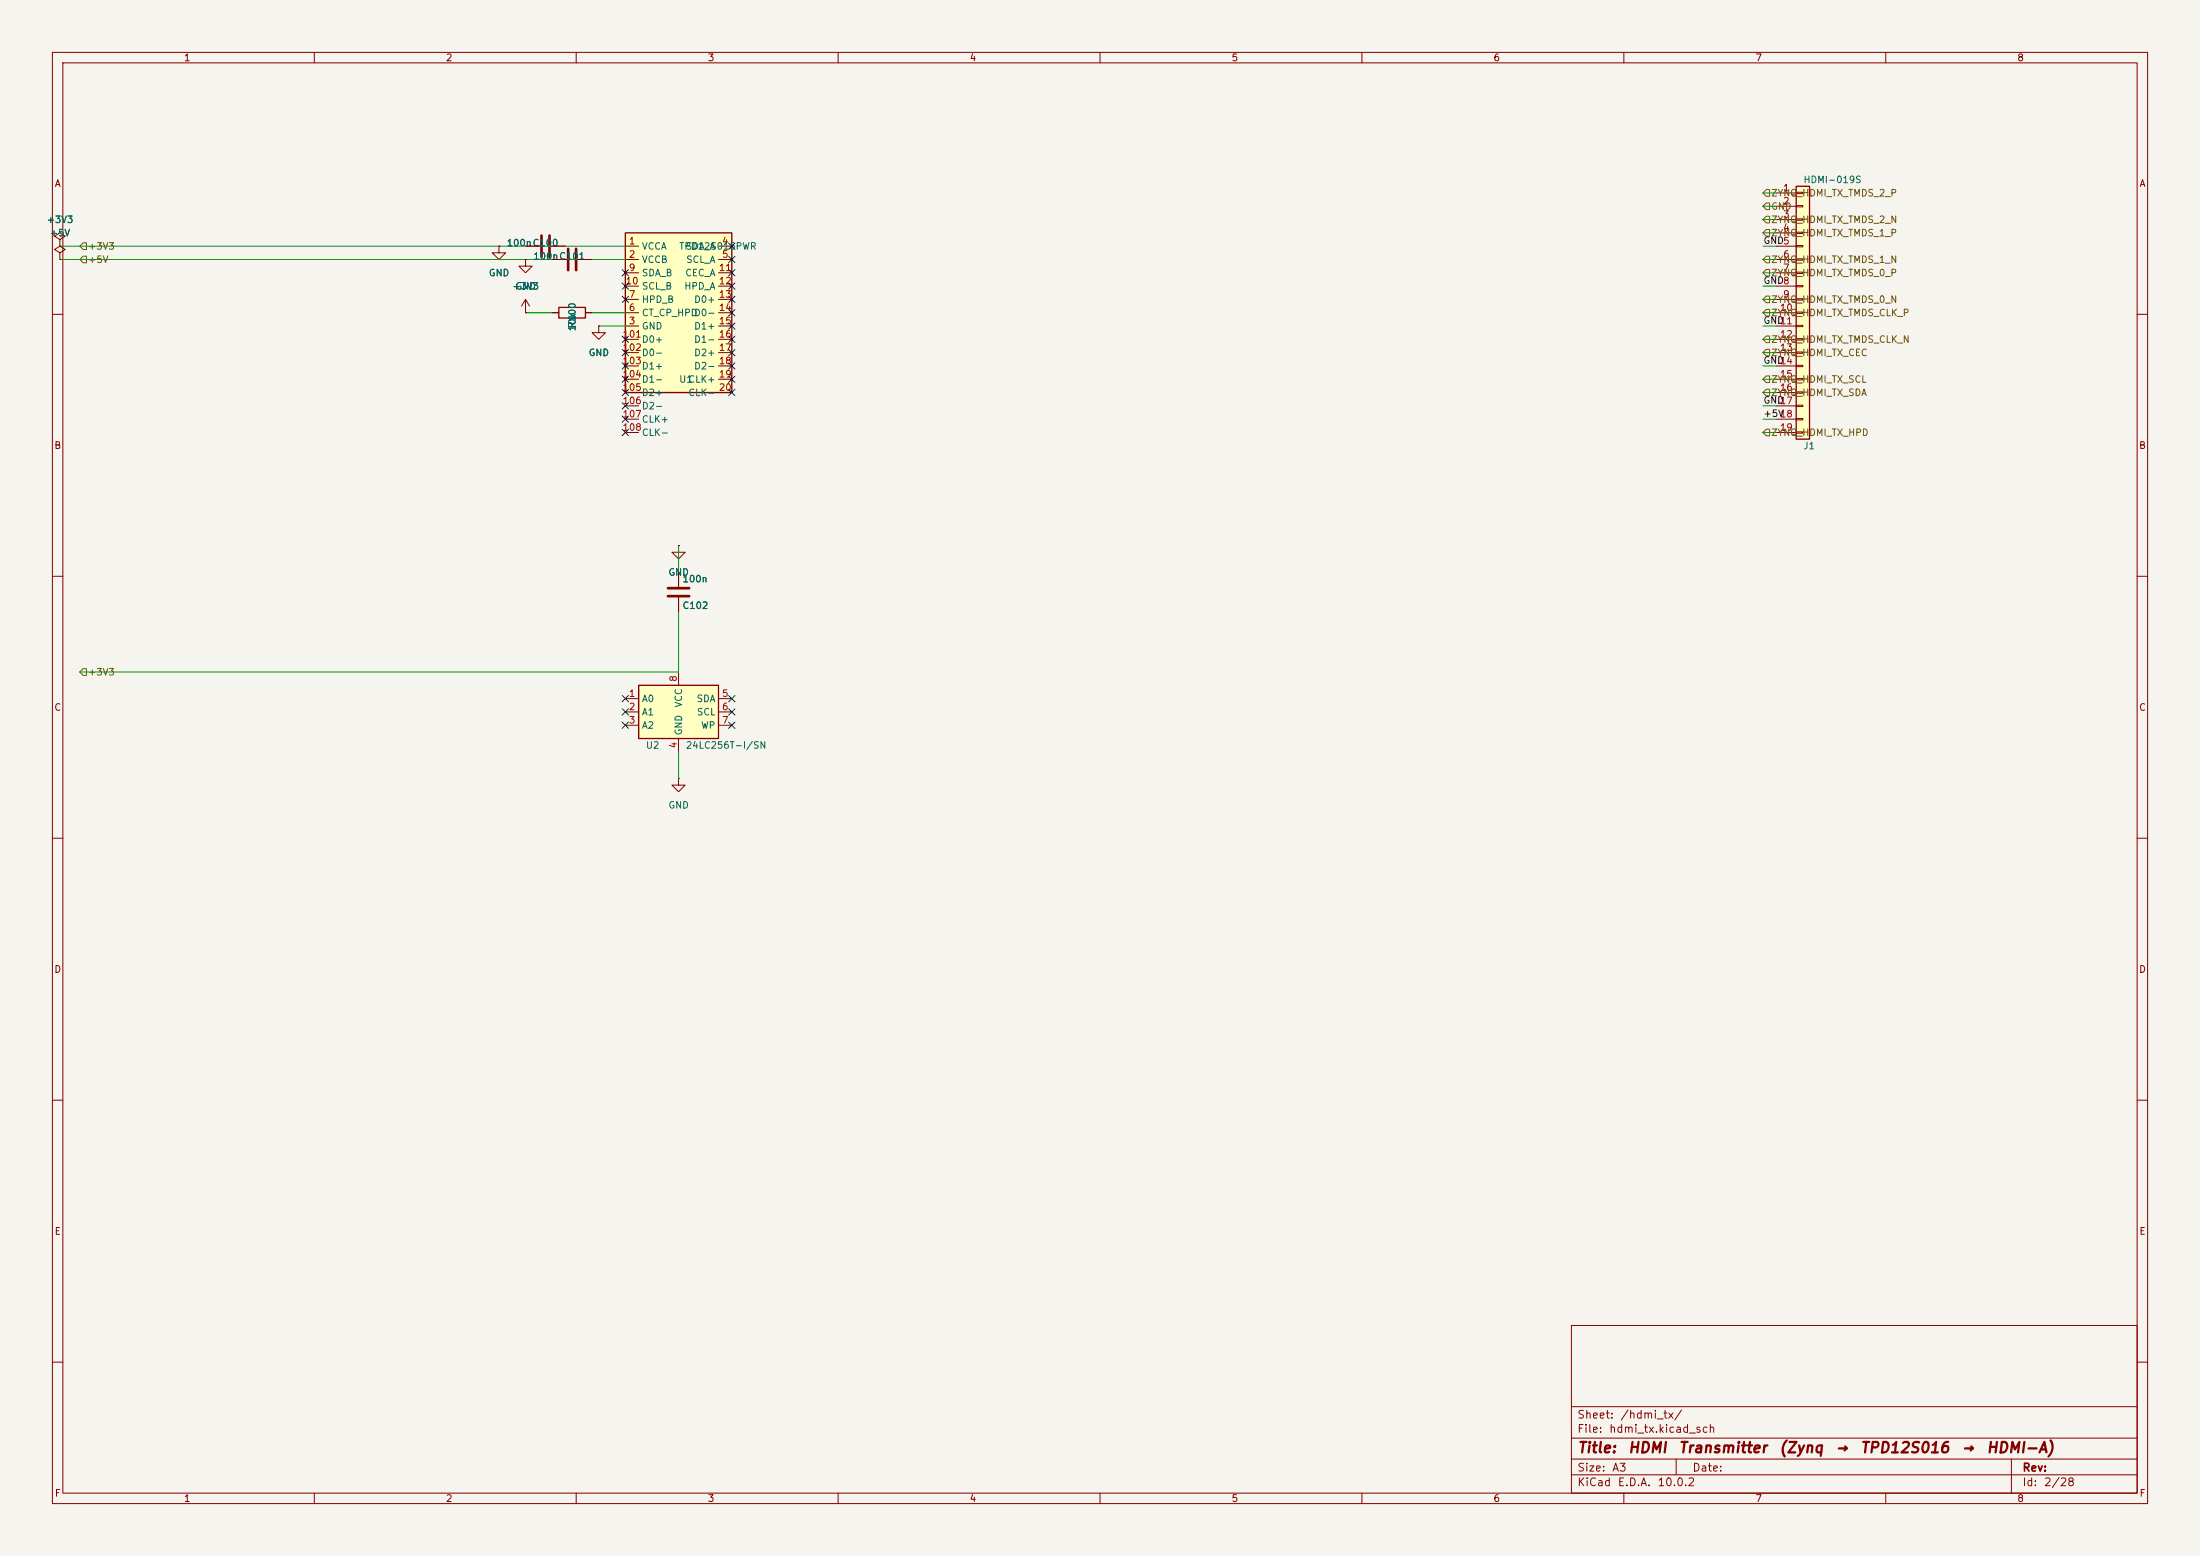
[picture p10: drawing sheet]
(kicad_sch
 (version 20250114)
 (generator "eeschema")
 (generator_version "9.0")
 (paper "A3")
 (title_block
  (title "HDMI Transmitter (Zynq → TPD12S016 → HDMI-A)"))
 (lib_symbols
  (symbol "zynq_eda:TPD12S016PWR" (exclude_from_sim no) (in_bom yes) (on_board yes)
   (property "Reference" "U" (at 0 12.7 0) (effects (font (size 1.27 1.27))))
   (property "Value" "TPD12S016PWR" (at 0 -12.7 0) (effects (font (size 1.27 1.27))))
   (property "Footprint" "" (at 0 0 0) (effects (font (size 1.27 1.27)) hide))
   (symbol "TPD12S016PWR_0_1"
    (rectangle (start -10.16 15.24) (end 10.16 -15.24) (stroke (width 0.254) (type default)) (fill (type background))))
   (symbol "TPD12S016PWR_1_1"
    (pin power_in line (at -10.16 12.7 0) (length 2.54) (name "VCCA" (effects (font (size 1.27 1.27)))) (number "1" (effects (font (size 1.27 1.27)))))
    (pin power_in line (at -10.16 10.16 0) (length 2.54) (name "VCCB" (effects (font (size 1.27 1.27)))) (number "2" (effects (font (size 1.27 1.27)))))
    (pin bidirectional line (at -10.16 7.62 0) (length 2.54) (name "SDA_B" (effects (font (size 1.27 1.27)))) (number "9" (effects (font (size 1.27 1.27)))))
    (pin bidirectional line (at -10.16 5.08 0) (length 2.54) (name "SCL_B" (effects (font (size 1.27 1.27)))) (number "10" (effects (font (size 1.27 1.27)))))
    (pin input line (at -10.16 2.54 0) (length 2.54) (name "HPD_B" (effects (font (size 1.27 1.27)))) (number "7" (effects (font (size 1.27 1.27)))))
    (pin input line (at -10.16 0 0) (length 2.54) (name "CT_CP_HPD" (effects (font (size 1.27 1.27)))) (number "6" (effects (font (size 1.27 1.27)))))
    (pin power_in line (at -10.16 -2.54 0) (length 2.54) (name "GND" (effects (font (size 1.27 1.27)))) (number "3" (effects (font (size 1.27 1.27)))))
    (pin passive line (at -10.16 -5.08 0) (length 2.54) (name "D0+" (effects (font (size 1.27 1.27)))) (number "101" (effects (font (size 1.27 1.27)))))
    (pin passive line (at -10.16 -7.62 0) (length 2.54) (name "D0-" (effects (font (size 1.27 1.27)))) (number "102" (effects (font (size 1.27 1.27)))))
    (pin passive line (at -10.16 -10.16 0) (length 2.54) (name "D1+" (effects (font (size 1.27 1.27)))) (number "103" (effects (font (size 1.27 1.27)))))
    (pin passive line (at -10.16 -12.7 0) (length 2.54) (name "D1-" (effects (font (size 1.27 1.27)))) (number "104" (effects (font (size 1.27 1.27)))))
    (pin passive line (at -10.16 -15.24 0) (length 2.54) (name "D2+" (effects (font (size 1.27 1.27)))) (number "105" (effects (font (size 1.27 1.27)))))
    (pin passive line (at -10.16 -17.78 0) (length 2.54) (name "D2-" (effects (font (size 1.27 1.27)))) (number "106" (effects (font (size 1.27 1.27)))))
    (pin passive line (at -10.16 -20.32 0) (length 2.54) (name "CLK+" (effects (font (size 1.27 1.27)))) (number "107" (effects (font (size 1.27 1.27)))))
    (pin passive line (at -10.16 -22.86 0) (length 2.54) (name "CLK-" (effects (font (size 1.27 1.27)))) (number "108" (effects (font (size 1.27 1.27)))))
    (pin bidirectional line (at 10.16 12.7 180) (length 2.54) (name "SDA_A" (effects (font (size 1.27 1.27)))) (number "4" (effects (font (size 1.27 1.27)))))
    (pin bidirectional line (at 10.16 10.16 180) (length 2.54) (name "SCL_A" (effects (font (size 1.27 1.27)))) (number "5" (effects (font (size 1.27 1.27)))))
    (pin bidirectional line (at 10.16 7.62 180) (length 2.54) (name "CEC_A" (effects (font (size 1.27 1.27)))) (number "11" (effects (font (size 1.27 1.27)))))
    (pin passive line (at 10.16 5.08 180) (length 2.54) (name "HPD_A" (effects (font (size 1.27 1.27)))) (number "12" (effects (font (size 1.27 1.27)))))
    (pin passive line (at 10.16 2.54 180) (length 2.54) (name "D0+" (effects (font (size 1.27 1.27)))) (number "13" (effects (font (size 1.27 1.27)))))
    (pin passive line (at 10.16 0 180) (length 2.54) (name "D0-" (effects (font (size 1.27 1.27)))) (number "14" (effects (font (size 1.27 1.27)))))
    (pin passive line (at 10.16 -2.54 180) (length 2.54) (name "D1+" (effects (font (size 1.27 1.27)))) (number "15" (effects (font (size 1.27 1.27)))))
    (pin passive line (at 10.16 -5.08 180) (length 2.54) (name "D1-" (effects (font (size 1.27 1.27)))) (number "16" (effects (font (size 1.27 1.27)))))
    (pin passive line (at 10.16 -7.62 180) (length 2.54) (name "D2+" (effects (font (size 1.27 1.27)))) (number "17" (effects (font (size 1.27 1.27)))))
    (pin passive line (at 10.16 -10.16 180) (length 2.54) (name "D2-" (effects (font (size 1.27 1.27)))) (number "18" (effects (font (size 1.27 1.27)))))
    (pin passive line (at 10.16 -12.7 180) (length 2.54) (name "CLK+" (effects (font (size 1.27 1.27)))) (number "19" (effects (font (size 1.27 1.27)))))
    (pin passive line (at 10.16 -15.24 180) (length 2.54) (name "CLK-" (effects (font (size 1.27 1.27)))) (number "20" (effects (font (size 1.27 1.27))))))
   (embedded_fonts no))
  (symbol "Device:C"
   (pin_numbers (hide yes))
   (pin_names
    (offset 0.254)) (exclude_from_sim no) (in_bom yes) (on_board yes)
   (in_pos_files yes)
   (duplicate_pin_numbers_are_jumpers no)
   (property "Reference" "C" (at 0.635 2.54 0) (show_name no) (do_not_autoplace no) (effects (font (size 1.27 1.27)) (justify left)))
   (property "Value" "C" (at 0.635 -2.54 0) (show_name no) (do_not_autoplace no) (effects (font (size 1.27 1.27)) (justify left)))
   (property "Footprint" "" (at 0.9652 -3.81 0) (show_name no) (do_not_autoplace no) (hide yes) (effects (font (size 1.27 1.27))))
   (property "Datasheet" "" (at 0 0 0) (show_name no) (do_not_autoplace no) (hide yes) (effects (hide yes) (font (size 1.27 1.27))))
   (property "Description" "Unpolarized capacitor" (at 0 0 0) (show_name no) (do_not_autoplace no) (hide yes) (effects (font (size 1.27 1.27))))
   (symbol "C_0_1"
    (polyline (pts (xy -2.032 0.762) (xy 2.032 0.762)) (stroke (width 0.508) (type default)) (fill (type none)))
    (polyline (pts (xy -2.032 -0.762) (xy 2.032 -0.762)) (stroke (width 0.508) (type default)) (fill (type none))))
   (symbol "C_1_1"
    (pin passive line (at 0 3.81 270) (length 2.794) (name "" (effects (font (size 1.27 1.27)))) (number "1" (effects (font (size 1.27 1.27)))))
    (pin passive line (at 0 -3.81 90) (length 2.794) (name "" (effects (font (size 1.27 1.27)))) (number "2" (effects (font (size 1.27 1.27))))))
   (embedded_fonts no))
  (symbol "power:GND"
   (power global)
   (pin_numbers (hide yes))
   (pin_names
    (offset 0) (hide yes)) (exclude_from_sim no) (in_bom yes) (on_board yes)
   (in_pos_files yes)
   (duplicate_pin_numbers_are_jumpers no)
   (property "Reference" "#PWR" (at 0 -6.35 0) (show_name no) (do_not_autoplace no) (hide yes) (effects (font (size 1.27 1.27))))
   (property "Value" "GND" (at 0 -3.81 0) (show_name no) (do_not_autoplace no) (effects (font (size 1.27 1.27))))
   (property "Footprint" "" (at 0 0 0) (show_name no) (do_not_autoplace no) (hide yes) (effects (font (size 1.27 1.27))))
   (property "Datasheet" "" (at 0 0 0) (show_name no) (do_not_autoplace no) (hide yes) (effects (hide yes) (font (size 1.27 1.27))))
   (property "Description" "Power symbol creates a global label with name \"GND\" , ground" (at 0 0 0) (show_name no) (do_not_autoplace no) (hide yes) (effects (font (size 1.27 1.27))))
   (symbol "GND_0_1"
    (polyline (pts (xy 0 0) (xy 0 -1.27) (xy 1.27 -1.27) (xy 0 -2.54) (xy -1.27 -1.27) (xy 0 -1.27)) (stroke (width 0) (type default)) (fill (type none))))
   (symbol "GND_1_1"
    (pin power_in line (at 0 0 270) (length 0) (name "" (effects (font (size 1.27 1.27)))) (number "1" (effects (font (size 1.27 1.27))))))
   (embedded_fonts no))
  (symbol "Device:R"
   (pin_numbers (hide yes))
   (pin_names
    (offset 0)) (exclude_from_sim no) (in_bom yes) (on_board yes)
   (in_pos_files yes)
   (duplicate_pin_numbers_are_jumpers no)
   (property "Reference" "R" (at 2.032 0 90) (show_name no) (do_not_autoplace no) (effects (font (size 1.27 1.27))))
   (property "Value" "R" (at 0 0 90) (show_name no) (do_not_autoplace no) (effects (font (size 1.27 1.27))))
   (property "Footprint" "" (at -1.778 0 90) (show_name no) (do_not_autoplace no) (hide yes) (effects (font (size 1.27 1.27))))
   (property "Datasheet" "" (at 0 0 0) (show_name no) (do_not_autoplace no) (hide yes) (effects (hide yes) (font (size 1.27 1.27))))
   (property "Description" "Resistor" (at 0 0 0) (show_name no) (do_not_autoplace no) (hide yes) (effects (font (size 1.27 1.27))))
   (symbol "R_0_1"
    (rectangle (start -1.016 -2.54) (end 1.016 2.54) (stroke (width 0.254) (type default)) (fill (type none))))
   (symbol "R_1_1"
    (pin passive line (at 0 3.81 270) (length 1.27) (name "" (effects (font (size 1.27 1.27)))) (number "1" (effects (font (size 1.27 1.27)))))
    (pin passive line (at 0 -3.81 90) (length 1.27) (name "" (effects (font (size 1.27 1.27)))) (number "2" (effects (font (size 1.27 1.27))))))
   (embedded_fonts no))
  (symbol "power:+3V3"
   (power global)
   (pin_numbers (hide yes))
   (pin_names
    (offset 0) (hide yes)) (exclude_from_sim no) (in_bom yes) (on_board yes)
   (in_pos_files yes)
   (duplicate_pin_numbers_are_jumpers no)
   (property "Reference" "#PWR" (at 0 -3.81 0) (show_name no) (do_not_autoplace no) (hide yes) (effects (font (size 1.27 1.27))))
   (property "Value" "+3V3" (at 0 3.556 0) (show_name no) (do_not_autoplace no) (effects (font (size 1.27 1.27))))
   (property "Footprint" "" (at 0 0 0) (show_name no) (do_not_autoplace no) (hide yes) (effects (font (size 1.27 1.27))))
   (property "Datasheet" "" (at 0 0 0) (show_name no) (do_not_autoplace no) (hide yes) (effects (hide yes) (font (size 1.27 1.27))))
   (property "Description" "Power symbol creates a global label with name \"+3V3\"" (at 0 0 0) (show_name no) (do_not_autoplace no) (hide yes) (effects (font (size 1.27 1.27))))
   (symbol "+3V3_0_1"
    (polyline (pts (xy -0.762 1.27) (xy 0 2.54)) (stroke (width 0) (type default)) (fill (type none)))
    (polyline (pts (xy 0 2.54) (xy 0.762 1.27)) (stroke (width 0) (type default)) (fill (type none)))
    (polyline (pts (xy 0 0) (xy 0 2.54)) (stroke (width 0) (type default)) (fill (type none))))
   (symbol "+3V3_1_1"
    (pin power_in line (at 0 0 90) (length 0) (name "" (effects (font (size 1.27 1.27)))) (number "1" (effects (font (size 1.27 1.27))))))
   (embedded_fonts no))
  (symbol "Memory_EEPROM:24LC256"
   (property "Reference" "U" (at -6.35 6.35 0) (show_name no) (do_not_autoplace no) (effects (font (size 1.27 1.27))))
   (property "Value" "24LC256" (at 1.27 6.35 0) (show_name no) (do_not_autoplace no) (effects (font (size 1.27 1.27)) (justify left)))
   (property "Footprint" "" (at 0 0 0) (show_name no) (do_not_autoplace no) (hide yes) (effects (font (size 1.27 1.27))))
   (property "Datasheet" "http://ww1.microchip.com/downloads/en/devicedoc/21203m.pdf" (at 0 0 0) (show_name no) (do_not_autoplace no) (hide yes) (effects (hide yes) (font (size 1.27 1.27))))
   (property "Description" "I2C Serial EEPROM, 256Kb, DIP-8/SOIC-8/TSSOP-8/DFN-8" (at 0 0 0) (show_name no) (do_not_autoplace no) (hide yes) (effects (font (size 1.27 1.27))))
   (embedded_fonts no) (exclude_from_sim no) (in_bom yes) (on_board yes)
   (in_pos_files yes)
   (duplicate_pin_numbers_are_jumpers no)
   (symbol "24LC256_1_1"
    (rectangle (start -7.62 5.08) (end 7.62 -5.08) (stroke (width 0.254) (type default)) (fill (type background)))
    (pin input line (at -10.16 2.54 0) (length 2.54) (name "A0" (effects (font (size 1.27 1.27)))) (number "1" (effects (font (size 1.27 1.27)))))
    (pin input line (at -10.16 0 0) (length 2.54) (name "A1" (effects (font (size 1.27 1.27)))) (number "2" (effects (font (size 1.27 1.27)))))
    (pin input line (at -10.16 -2.54 0) (length 2.54) (name "A2" (effects (font (size 1.27 1.27)))) (number "3" (effects (font (size 1.27 1.27)))))
    (pin power_in line (at 0 -7.62 90) (length 2.54) (name "GND" (effects (font (size 1.27 1.27)))) (number "4" (effects (font (size 1.27 1.27)))))
    (pin bidirectional line (at 10.16 2.54 180) (length 2.54) (name "SDA" (effects (font (size 1.27 1.27)))) (number "5" (effects (font (size 1.27 1.27)))))
    (pin input line (at 10.16 0 180) (length 2.54) (name "SCL" (effects (font (size 1.27 1.27)))) (number "6" (effects (font (size 1.27 1.27)))))
    (pin input line (at 10.16 -2.54 180) (length 2.54) (name "WP" (effects (font (size 1.27 1.27)))) (number "7" (effects (font (size 1.27 1.27)))))
    (pin power_in line (at 0 7.62 270) (length 2.54) (name "VCC" (effects (font (size 1.27 1.27)))) (number "8" (effects (font (size 1.27 1.27))))))
   (embedded_fonts no))
  (symbol "Connector_Generic:Conn_01x19"
   (pin_names
    (offset 1.016) (hide yes)) (exclude_from_sim no) (in_bom yes) (on_board yes)
   (in_pos_files yes)
   (duplicate_pin_numbers_are_jumpers no)
   (property "Reference" "J" (at 0 25.4 0) (show_name no) (do_not_autoplace no) (effects (font (size 1.27 1.27))))
   (property "Value" "Conn_01x19" (at 0 -25.4 0) (show_name no) (do_not_autoplace no) (effects (font (size 1.27 1.27))))
   (property "Footprint" "" (at 0 0 0) (show_name no) (do_not_autoplace no) (hide yes) (effects (font (size 1.27 1.27))))
   (property "Datasheet" "" (at 0 0 0) (show_name no) (do_not_autoplace no) (hide yes) (effects (hide yes) (font (size 1.27 1.27))))
   (property "Description" "Generic connector, single row, 01x19, script generated (kicad-library-utils/schlib/autogen/connector/)" (at 0 0 0) (show_name no) (do_not_autoplace no) (hide yes) (effects (font (size 1.27 1.27))))
   (symbol "Conn_01x19_1_1"
    (rectangle (start -1.27 24.13) (end 1.27 -24.13) (stroke (width 0.254) (type default)) (fill (type background)))
    (rectangle (start -1.27 22.987) (end 0 22.733) (stroke (width 0.1524) (type default)) (fill (type none)))
    (rectangle (start -1.27 20.447) (end 0 20.193) (stroke (width 0.1524) (type default)) (fill (type none)))
    (rectangle (start -1.27 17.907) (end 0 17.653) (stroke (width 0.1524) (type default)) (fill (type none)))
    (rectangle (start -1.27 15.367) (end 0 15.113) (stroke (width 0.1524) (type default)) (fill (type none)))
    (rectangle (start -1.27 12.827) (end 0 12.573) (stroke (width 0.1524) (type default)) (fill (type none)))
    (rectangle (start -1.27 10.287) (end 0 10.033) (stroke (width 0.1524) (type default)) (fill (type none)))
    (rectangle (start -1.27 7.747) (end 0 7.493) (stroke (width 0.1524) (type default)) (fill (type none)))
    (rectangle (start -1.27 5.207) (end 0 4.953) (stroke (width 0.1524) (type default)) (fill (type none)))
    (rectangle (start -1.27 2.667) (end 0 2.413) (stroke (width 0.1524) (type default)) (fill (type none)))
    (rectangle (start -1.27 0.127) (end 0 -0.127) (stroke (width 0.1524) (type default)) (fill (type none)))
    (rectangle (start -1.27 -2.413) (end 0 -2.667) (stroke (width 0.1524) (type default)) (fill (type none)))
    (rectangle (start -1.27 -4.953) (end 0 -5.207) (stroke (width 0.1524) (type default)) (fill (type none)))
    (rectangle (start -1.27 -7.493) (end 0 -7.747) (stroke (width 0.1524) (type default)) (fill (type none)))
    (rectangle (start -1.27 -10.033) (end 0 -10.287) (stroke (width 0.1524) (type default)) (fill (type none)))
    (rectangle (start -1.27 -12.573) (end 0 -12.827) (stroke (width 0.1524) (type default)) (fill (type none)))
    (rectangle (start -1.27 -15.113) (end 0 -15.367) (stroke (width 0.1524) (type default)) (fill (type none)))
    (rectangle (start -1.27 -17.653) (end 0 -17.907) (stroke (width 0.1524) (type default)) (fill (type none)))
    (rectangle (start -1.27 -20.193) (end 0 -20.447) (stroke (width 0.1524) (type default)) (fill (type none)))
    (rectangle (start -1.27 -22.733) (end 0 -22.987) (stroke (width 0.1524) (type default)) (fill (type none)))
    (pin passive line (at -5.08 22.86 0) (length 3.81) (name "Pin_1" (effects (font (size 1.27 1.27)))) (number "1" (effects (font (size 1.27 1.27)))))
    (pin passive line (at -5.08 20.32 0) (length 3.81) (name "Pin_2" (effects (font (size 1.27 1.27)))) (number "2" (effects (font (size 1.27 1.27)))))
    (pin passive line (at -5.08 17.78 0) (length 3.81) (name "Pin_3" (effects (font (size 1.27 1.27)))) (number "3" (effects (font (size 1.27 1.27)))))
    (pin passive line (at -5.08 15.24 0) (length 3.81) (name "Pin_4" (effects (font (size 1.27 1.27)))) (number "4" (effects (font (size 1.27 1.27)))))
    (pin passive line (at -5.08 12.7 0) (length 3.81) (name "Pin_5" (effects (font (size 1.27 1.27)))) (number "5" (effects (font (size 1.27 1.27)))))
    (pin passive line (at -5.08 10.16 0) (length 3.81) (name "Pin_6" (effects (font (size 1.27 1.27)))) (number "6" (effects (font (size 1.27 1.27)))))
    (pin passive line (at -5.08 7.62 0) (length 3.81) (name "Pin_7" (effects (font (size 1.27 1.27)))) (number "7" (effects (font (size 1.27 1.27)))))
    (pin passive line (at -5.08 5.08 0) (length 3.81) (name "Pin_8" (effects (font (size 1.27 1.27)))) (number "8" (effects (font (size 1.27 1.27)))))
    (pin passive line (at -5.08 2.54 0) (length 3.81) (name "Pin_9" (effects (font (size 1.27 1.27)))) (number "9" (effects (font (size 1.27 1.27)))))
    (pin passive line (at -5.08 0 0) (length 3.81) (name "Pin_10" (effects (font (size 1.27 1.27)))) (number "10" (effects (font (size 1.27 1.27)))))
    (pin passive line (at -5.08 -2.54 0) (length 3.81) (name "Pin_11" (effects (font (size 1.27 1.27)))) (number "11" (effects (font (size 1.27 1.27)))))
    (pin passive line (at -5.08 -5.08 0) (length 3.81) (name "Pin_12" (effects (font (size 1.27 1.27)))) (number "12" (effects (font (size 1.27 1.27)))))
    (pin passive line (at -5.08 -7.62 0) (length 3.81) (name "Pin_13" (effects (font (size 1.27 1.27)))) (number "13" (effects (font (size 1.27 1.27)))))
    (pin passive line (at -5.08 -10.16 0) (length 3.81) (name "Pin_14" (effects (font (size 1.27 1.27)))) (number "14" (effects (font (size 1.27 1.27)))))
    (pin passive line (at -5.08 -12.7 0) (length 3.81) (name "Pin_15" (effects (font (size 1.27 1.27)))) (number "15" (effects (font (size 1.27 1.27)))))
    (pin passive line (at -5.08 -15.24 0) (length 3.81) (name "Pin_16" (effects (font (size 1.27 1.27)))) (number "16" (effects (font (size 1.27 1.27)))))
    (pin passive line (at -5.08 -17.78 0) (length 3.81) (name "Pin_17" (effects (font (size 1.27 1.27)))) (number "17" (effects (font (size 1.27 1.27)))))
    (pin passive line (at -5.08 -20.32 0) (length 3.81) (name "Pin_18" (effects (font (size 1.27 1.27)))) (number "18" (effects (font (size 1.27 1.27)))))
    (pin passive line (at -5.08 -22.86 0) (length 3.81) (name "Pin_19" (effects (font (size 1.27 1.27)))) (number "19" (effects (font (size 1.27 1.27))))))
   (embedded_fonts no))
  (symbol "power:PWR_FLAG"
   (power global)
   (pin_numbers (hide yes))
   (pin_names
    (offset 0) (hide yes)) (exclude_from_sim no) (in_bom yes) (on_board yes)
   (in_pos_files yes)
   (duplicate_pin_numbers_are_jumpers no)
   (property "Reference" "#FLG" (at 0 1.905 0) (show_name no) (do_not_autoplace no) (hide yes) (effects (font (size 1.27 1.27))))
   (property "Value" "PWR_FLAG" (at 0 3.81 0) (show_name no) (do_not_autoplace no) (effects (font (size 1.27 1.27))))
   (property "Footprint" "" (at 0 0 0) (show_name no) (do_not_autoplace no) (hide yes) (effects (font (size 1.27 1.27))))
   (property "Datasheet" "" (at 0 0 0) (show_name no) (do_not_autoplace no) (hide yes) (effects (hide yes) (font (size 1.27 1.27))))
   (property "Description" "Special symbol for telling ERC where power comes from" (at 0 0 0) (show_name no) (do_not_autoplace no) (hide yes) (effects (font (size 1.27 1.27))))
   (symbol "PWR_FLAG_0_0"
    (pin power_out line (at 0 0 90) (length 0) (name "" (effects (font (size 1.27 1.27)))) (number "1" (effects (font (size 1.27 1.27))))))
   (symbol "PWR_FLAG_0_1"
    (polyline (pts (xy 0 0) (xy 0 1.27) (xy -1.016 1.905) (xy 0 2.54) (xy 1.016 1.905) (xy 0 1.27)) (stroke (width 0) (type default)) (fill (type none))))
   (embedded_fonts no)))
 (symbol
  (lib_id "zynq_eda:TPD12S016PWR")
  (at 129.54 59.69 0)
  (unit 1)
  (exclude_from_sim no)
  (in_bom yes)
  (on_board yes)
  (dnp no)
  (fields_autoplaced no)
  (property "Reference" "U1" (at 129.54 72.39 0.0000) (effects (font (size 1.27 1.27)) (justify left)))
  (property "Value" "TPD12S016PWR" (at 129.54 46.99 0.0000) (effects (font (size 1.27 1.27)) (justify left)))
  (property "Footprint" "Package_SO:TSSOP-24_4.4x7.8mm_P0.65mm" (at 129.54 59.69 0.0000) (effects (font (size 1.27 1.27)) (hide yes)))
  (property "LCSC" "C201665" (at 132.08 64.7699 0) (effects (hide yes) (font (size 1.27 1.27)) (justify left)))
  (property "Datasheet" "https://www.ti.com/lit/ds/symlink/tpd12s016.pdf" (at 129.54 59.69 0) (effects (hide yes) (font (size 1.27 1.27)) (hide yes)))
  (pin "1")
  (pin "2")
  (pin "9")
  (pin "10")
  (pin "7")
  (pin "6")
  (pin "3")
  (pin "101")
  (pin "102")
  (pin "103")
  (pin "104")
  (pin "105")
  (pin "106")
  (pin "107")
  (pin "108")
  (pin "4")
  (pin "5")
  (pin "11")
  (pin "12")
  (pin "13")
  (pin "14")
  (pin "15")
  (pin "16")
  (pin "17")
  (pin "18")
  (pin "19")
  (pin "20"))
 (symbol
  (lib_id "Device:C")
  (at 104.14 46.99 270)
  (unit 1)
  (exclude_from_sim no)
  (in_bom yes)
  (on_board yes)
  (dnp no)
  (fields_autoplaced no)
  (property "Reference" "C100" (at 106.68 46.355 270) (effects (font (size 1.27 1.27)) (justify left)))
  (property "Value" "100n" (at 101.6 46.355 270) (effects (font (size 1.27 1.27)) (justify left)))
  (property "Footprint" "Capacitor_SMD:C_0402_1005Metric" (at 105.1052 43.18 0.0000) (effects (font (size 1.27 1.27)) (hide yes)))
  (pin "1")
  (pin "2"))
 (symbol
  (lib_id "power:GND")
  (at 95.25 46.99 0)
  (unit 1)
  (exclude_from_sim no)
  (in_bom yes)
  (on_board yes)
  (dnp no)
  (fields_autoplaced no)
  (property "Reference" "#PWR100" (at 95.25 40.64 0.0000) (effects (font (size 1.27 1.27)) (justify left) (hide yes)))
  (property "Value" "GND" (at 95.25 52.07 0) (effects (font (size 1.27 1.27))))
  (property "Footprint" "" (at 95.25 46.99 0.0000) (effects (font (size 1.27 1.27)) (hide yes)))
  (pin "1"))
 (symbol
  (lib_id "Device:C")
  (at 109.22 49.53 270)
  (unit 1)
  (exclude_from_sim no)
  (in_bom yes)
  (on_board yes)
  (dnp no)
  (fields_autoplaced no)
  (property "Reference" "C101" (at 111.76 48.895 270) (effects (font (size 1.27 1.27)) (justify left)))
  (property "Value" "100n" (at 106.68 48.895 270) (effects (font (size 1.27 1.27)) (justify left)))
  (property "Footprint" "Capacitor_SMD:C_0402_1005Metric" (at 110.1852 45.72 0.0000) (effects (font (size 1.27 1.27)) (hide yes)))
  (pin "1")
  (pin "2"))
 (symbol
  (lib_id "power:GND")
  (at 100.33 49.53 0)
  (unit 1)
  (exclude_from_sim no)
  (in_bom yes)
  (on_board yes)
  (dnp no)
  (fields_autoplaced no)
  (property "Reference" "#PWR101" (at 100.33 43.18 0.0000) (effects (font (size 1.27 1.27)) (justify left) (hide yes)))
  (property "Value" "GND" (at 100.33 54.61 0) (effects (font (size 1.27 1.27))))
  (property "Footprint" "" (at 100.33 49.53 0.0000) (effects (font (size 1.27 1.27)) (hide yes)))
  (pin "1"))
 (symbol
  (lib_id "Device:R")
  (at 109.22 59.69 270)
  (unit 1)
  (exclude_from_sim no)
  (in_bom yes)
  (on_board yes)
  (dnp no)
  (fields_autoplaced no)
  (property "Reference" "R100" (at 109.22 57.658 0.0000) (effects (font (size 1.27 1.27)) (justify left)))
  (property "Value" "10k" (at 109.22 59.69 0.0000) (effects (font (size 1.27 1.27)) (justify left)))
  (property "Footprint" "Resistor_SMD:R_0402_1005Metric" (at 107.442 59.69 90) (effects (font (size 1.27 1.27)) (hide yes)))
  (pin "1")
  (pin "2"))
 (symbol
  (lib_id "power:+3V3")
  (at 100.33 59.69 0)
  (unit 1)
  (exclude_from_sim no)
  (in_bom yes)
  (on_board yes)
  (dnp no)
  (fields_autoplaced no)
  (property "Reference" "#PWR102" (at 100.33 55.88 0.0000) (effects (font (size 1.27 1.27)) (justify left) (hide yes)))
  (property "Value" "+3V3" (at 100.33 54.61 0) (effects (font (size 1.27 1.27))))
  (property "Footprint" "" (at 100.33 59.69 0.0000) (effects (font (size 1.27 1.27)) (hide yes)))
  (pin "1"))
 (symbol
  (lib_id "power:GND")
  (at 114.3 62.23 0)
  (unit 1)
  (exclude_from_sim no)
  (in_bom yes)
  (on_board yes)
  (dnp no)
  (fields_autoplaced no)
  (property "Reference" "#PWR103" (at 114.3 55.88 0.0000) (effects (font (size 1.27 1.27)) (justify left) (hide yes)))
  (property "Value" "GND" (at 114.3 67.31 0) (effects (font (size 1.27 1.27))))
  (property "Footprint" "" (at 114.3 62.23 0.0000) (effects (font (size 1.27 1.27)) (hide yes)))
  (pin "1"))
 (symbol
  (lib_id "Memory_EEPROM:24LC256")
  (at 129.54 135.89 0)
  (unit 1)
  (exclude_from_sim no)
  (in_bom yes)
  (on_board yes)
  (dnp no)
  (fields_autoplaced no)
  (property "Reference" "U2" (at 123.19 142.24 0.0000) (effects (font (size 1.27 1.27)) (justify left)))
  (property "Value" "24LC256T-I/SN" (at 130.81 142.24 0.0000) (effects (font (size 1.27 1.27)) (justify left)))
  (property "Footprint" "Package_SO:SOIC-8_3.9x4.9mm_P1.27mm" (at 129.54 135.89 0.0000) (effects (font (size 1.27 1.27)) (hide yes)))
  (property "LCSC" "C5458" (at 132.08 140.9699 0) (effects (hide yes) (font (size 1.27 1.27)) (justify left)))
  (property "Datasheet" "https://ww1.microchip.com/downloads/aemDocuments/documents/MPD/ProductDocuments/DataSheets/21203P.pdf" (at 129.54 135.89 0) (effects (hide yes) (font (size 1.27 1.27)) (hide yes)))
  (pin "1")
  (pin "2")
  (pin "3")
  (pin "4")
  (pin "5")
  (pin "6")
  (pin "7")
  (pin "8"))
 (symbol
  (lib_id "Device:C")
  (at 129.54 113.03 0)
  (unit 1)
  (exclude_from_sim no)
  (in_bom yes)
  (on_board yes)
  (dnp no)
  (fields_autoplaced no)
  (property "Reference" "C102" (at 130.175 115.57 0.0000) (effects (font (size 1.27 1.27)) (justify left)))
  (property "Value" "100n" (at 130.175 110.49 0.0000) (effects (font (size 1.27 1.27)) (justify left)))
  (property "Footprint" "Capacitor_SMD:C_0402_1005Metric" (at 130.5052 109.22 0.0000) (effects (font (size 1.27 1.27)) (hide yes)))
  (pin "1")
  (pin "2"))
 (symbol
  (lib_id "power:GND")
  (at 129.54 104.14 0)
  (unit 1)
  (exclude_from_sim no)
  (in_bom yes)
  (on_board yes)
  (dnp no)
  (fields_autoplaced no)
  (property "Reference" "#PWR104" (at 129.54 97.79 0.0000) (effects (font (size 1.27 1.27)) (justify left) (hide yes)))
  (property "Value" "GND" (at 129.54 109.22 0) (effects (font (size 1.27 1.27))))
  (property "Footprint" "" (at 129.54 104.14 0.0000) (effects (font (size 1.27 1.27)) (hide yes)))
  (pin "1"))
 (symbol
  (lib_id "power:GND")
  (at 129.54 148.59 0)
  (unit 1)
  (exclude_from_sim no)
  (in_bom yes)
  (on_board yes)
  (dnp no)
  (fields_autoplaced no)
  (property "Reference" "#PWR105" (at 129.54 142.24 0.0000) (effects (font (size 1.27 1.27)) (justify left) (hide yes)))
  (property "Value" "GND" (at 129.54 153.67 0) (effects (font (size 1.27 1.27))))
  (property "Footprint" "" (at 129.54 148.59 0.0000) (effects (font (size 1.27 1.27)) (hide yes)))
  (pin "1"))
 (symbol
  (lib_id "Connector_Generic:Conn_01x19")
  (at 344.17 59.69 0)
  (unit 1)
  (exclude_from_sim no)
  (in_bom yes)
  (on_board yes)
  (dnp no)
  (fields_autoplaced no)
  (property "Reference" "J1" (at 344.17 85.09 0.0000) (effects (font (size 1.27 1.27)) (justify left)))
  (property "Value" "HDMI-019S" (at 344.17 34.29 0.0000) (effects (font (size 1.27 1.27)) (justify left)))
  (property "Footprint" "Connector_HDMI:HDMI_A_SOFNG_HDMI-019S" (at 344.17 59.69 0.0000) (effects (font (size 1.27 1.27)) (hide yes)))
  (property "LCSC" "C111617" (at 346.71 64.7699 0) (effects (hide yes) (font (size 1.27 1.27)) (justify left)))
  (property "Datasheet" "https://datasheet.lcsc.com/lcsc/SOFNG-HDMI-019S_C111617.pdf" (at 344.17 59.69 0) (effects (hide yes) (font (size 1.27 1.27)) (hide yes)))
  (pin "1")
  (pin "2")
  (pin "3")
  (pin "4")
  (pin "5")
  (pin "6")
  (pin "7")
  (pin "8")
  (pin "9")
  (pin "10")
  (pin "11")
  (pin "12")
  (pin "13")
  (pin "14")
  (pin "15")
  (pin "16")
  (pin "17")
  (pin "18")
  (pin "19"))
 (symbol
  (lib_id "power:PWR_FLAG")
  (at 11.43 46.99 0)
  (unit 1)
  (exclude_from_sim no)
  (in_bom yes)
  (on_board yes)
  (dnp no)
  (fields_autoplaced no)
  (property "Reference" "#FLG100" (at 11.43 48.895 0.0000) (effects (font (size 1.27 1.27)) (justify left) (hide yes)))
  (property "Value" "+3V3" (at 11.43 41.91 0) (effects (font (size 1.27 1.27))))
  (property "Footprint" "" (at 11.43 46.99 0.0000) (effects (font (size 1.27 1.27)) (hide yes)))
  (pin "1"))
 (symbol
  (lib_id "power:PWR_FLAG")
  (at 11.43 49.53 0)
  (unit 1)
  (exclude_from_sim no)
  (in_bom yes)
  (on_board yes)
  (dnp no)
  (fields_autoplaced no)
  (property "Reference" "#FLG101" (at 11.43 51.435 0.0000) (effects (font (size 1.27 1.27)) (justify left) (hide yes)))
  (property "Value" "+5V" (at 11.43 44.45 0) (effects (font (size 1.27 1.27))))
  (property "Footprint" "" (at 11.43 49.53 0.0000) (effects (font (size 1.27 1.27)) (hide yes)))
  (pin "1"))
 (wire
  (pts (xy 11.43 46.99) (xy 119.38 46.99))
  (stroke (width 0) (type default)))
 (wire
  (pts (xy 336.55 46.99) (xy 339.09 46.99))
  (stroke (width 0) (type default)))
 (wire
  (pts (xy 11.43 49.53) (xy 119.38 49.53))
  (stroke (width 0) (type default)))
 (wire
  (pts (xy 336.55 49.53) (xy 339.09 49.53))
  (stroke (width 0) (type default)))
 (wire
  (pts (xy 100.33 59.69) (xy 105.41 59.69))
  (stroke (width 0) (type default)))
 (wire
  (pts (xy 113.03 59.69) (xy 119.38 59.69))
  (stroke (width 0) (type default)))
 (wire
  (pts (xy 336.55 59.69) (xy 339.09 59.69))
  (stroke (width 0) (type default)))
 (wire
  (pts (xy 114.3 62.23) (xy 119.38 62.23))
  (stroke (width 0) (type default)))
 (wire
  (pts (xy 336.55 62.23) (xy 339.09 62.23))
  (stroke (width 0) (type default)))
 (wire
  (pts (xy 336.55 36.83) (xy 339.09 36.83))
  (stroke (width 0) (type default)))
 (wire
  (pts (xy 336.55 39.37) (xy 339.09 39.37))
  (stroke (width 0) (type default)))
 (wire
  (pts (xy 336.55 41.91) (xy 339.09 41.91))
  (stroke (width 0) (type default)))
 (wire
  (pts (xy 336.55 44.45) (xy 339.09 44.45))
  (stroke (width 0) (type default)))
 (wire
  (pts (xy 336.55 52.07) (xy 339.09 52.07))
  (stroke (width 0) (type default)))
 (wire
  (pts (xy 336.55 54.61) (xy 339.09 54.61))
  (stroke (width 0) (type default)))
 (wire
  (pts (xy 336.55 57.15) (xy 339.09 57.15))
  (stroke (width 0) (type default)))
 (wire
  (pts (xy 336.55 64.77) (xy 339.09 64.77))
  (stroke (width 0) (type default)))
 (wire
  (pts (xy 336.55 67.31) (xy 339.09 67.31))
  (stroke (width 0) (type default)))
 (wire
  (pts (xy 336.55 69.85) (xy 339.09 69.85))
  (stroke (width 0) (type default)))
 (wire
  (pts (xy 336.55 72.39) (xy 339.09 72.39))
  (stroke (width 0) (type default)))
 (wire
  (pts (xy 336.55 74.93) (xy 339.09 74.93))
  (stroke (width 0) (type default)))
 (wire
  (pts (xy 336.55 77.47) (xy 339.09 77.47))
  (stroke (width 0) (type default)))
 (wire
  (pts (xy 336.55 80.01) (xy 339.09 80.01))
  (stroke (width 0) (type default)))
 (wire
  (pts (xy 336.55 82.55) (xy 339.09 82.55))
  (stroke (width 0) (type default)))
 (wire
  (pts (xy 15.24 128.27) (xy 129.54 128.27))
  (stroke (width 0) (type default)))
 (wire
  (pts (xy 129.54 104.14) (xy 129.54 109.22))
  (stroke (width 0) (type default)))
 (wire
  (pts (xy 129.54 116.84) (xy 129.54 128.27))
  (stroke (width 0) (type default)))
 (wire
  (pts (xy 129.54 143.51) (xy 129.54 148.59))
  (stroke (width 0) (type default)))
 (junction
  (at 107.95 46.99)
  (diameter 0)
  (color 0 0 0 0))
 (junction
  (at 100.33 46.99)
  (diameter 0)
  (color 0 0 0 0))
 (junction
  (at 95.25 46.99)
  (diameter 0)
  (color 0 0 0 0))
 (junction
  (at 113.03 49.53)
  (diameter 0)
  (color 0 0 0 0))
 (junction
  (at 105.41 49.53)
  (diameter 0)
  (color 0 0 0 0))
 (junction
  (at 100.33 49.53)
  (diameter 0)
  (color 0 0 0 0))
 (label "GND"
  (at 336.55 46.99 180)
  (effects (font (size 1.27 1.27)) (justify left bottom)))
 (label "GND"
  (at 336.55 54.61 180)
  (effects (font (size 1.27 1.27)) (justify left bottom)))
 (label "GND"
  (at 336.55 62.23 180)
  (effects (font (size 1.27 1.27)) (justify left bottom)))
 (label "GND"
  (at 336.55 69.85 180)
  (effects (font (size 1.27 1.27)) (justify left bottom)))
 (label "GND"
  (at 336.55 77.47 180)
  (effects (font (size 1.27 1.27)) (justify left bottom)))
 (label "+5V"
  (at 336.55 80.01 180)
  (effects (font (size 1.27 1.27)) (justify left bottom)))
 (hierarchical_label "+3V3"
  (shape input)
  (at 15.24 46.99 180)
  (effects (font (size 1.27 1.27)) (justify left)))
 (hierarchical_label "+5V"
  (shape input)
  (at 15.24 49.53 180)
  (effects (font (size 1.27 1.27)) (justify left)))
 (hierarchical_label "+3V3"
  (shape input)
  (at 15.24 128.27 180)
  (effects (font (size 1.27 1.27)) (justify left)))
 (hierarchical_label "GND"
  (shape input)
  (at 336.55 39.37 180)
  (effects (font (size 1.27 1.27)) (justify left)))
 (hierarchical_label "ZYNQ_HDMI_TX_TMDS_0_P"
  (shape input)
  (at 336.55 52.07 180)
  (effects (font (size 1.27 1.27)) (justify left)))
 (hierarchical_label "ZYNQ_HDMI_TX_TMDS_0_N"
  (shape input)
  (at 336.55 57.15 180)
  (effects (font (size 1.27 1.27)) (justify left)))
 (hierarchical_label "ZYNQ_HDMI_TX_TMDS_1_P"
  (shape input)
  (at 336.55 44.45 180)
  (effects (font (size 1.27 1.27)) (justify left)))
 (hierarchical_label "ZYNQ_HDMI_TX_TMDS_1_N"
  (shape input)
  (at 336.55 49.53 180)
  (effects (font (size 1.27 1.27)) (justify left)))
 (hierarchical_label "ZYNQ_HDMI_TX_TMDS_2_P"
  (shape input)
  (at 336.55 36.83 180)
  (effects (font (size 1.27 1.27)) (justify left)))
 (hierarchical_label "ZYNQ_HDMI_TX_TMDS_2_N"
  (shape input)
  (at 336.55 41.91 180)
  (effects (font (size 1.27 1.27)) (justify left)))
 (hierarchical_label "ZYNQ_HDMI_TX_TMDS_CLK_P"
  (shape input)
  (at 336.55 59.69 180)
  (effects (font (size 1.27 1.27)) (justify left)))
 (hierarchical_label "ZYNQ_HDMI_TX_TMDS_CLK_N"
  (shape input)
  (at 336.55 64.77 180)
  (effects (font (size 1.27 1.27)) (justify left)))
 (hierarchical_label "ZYNQ_HDMI_TX_CEC"
  (shape input)
  (at 336.55 67.31 180)
  (effects (font (size 1.27 1.27)) (justify left)))
 (hierarchical_label "ZYNQ_HDMI_TX_HPD"
  (shape input)
  (at 336.55 82.55 180)
  (effects (font (size 1.27 1.27)) (justify left)))
 (hierarchical_label "ZYNQ_HDMI_TX_SCL"
  (shape input)
  (at 336.55 72.39 180)
  (effects (font (size 1.27 1.27)) (justify left)))
 (hierarchical_label "ZYNQ_HDMI_TX_SDA"
  (shape input)
  (at 336.55 74.93 180)
  (effects (font (size 1.27 1.27)) (justify left)))
 (no_connect
  (at 119.38 52.07))
 (no_connect
  (at 119.38 54.61))
 (no_connect
  (at 119.38 57.15))
 (no_connect
  (at 119.38 64.77))
 (no_connect
  (at 119.38 67.31))
 (no_connect
  (at 119.38 69.85))
 (no_connect
  (at 119.38 72.39))
 (no_connect
  (at 119.38 74.93))
 (no_connect
  (at 119.38 77.47))
 (no_connect
  (at 119.38 80.01))
 (no_connect
  (at 119.38 82.55))
 (no_connect
  (at 139.7 46.99))
 (no_connect
  (at 139.7 49.53))
 (no_connect
  (at 139.7 52.07))
 (no_connect
  (at 139.7 54.61))
 (no_connect
  (at 139.7 57.15))
 (no_connect
  (at 139.7 59.69))
 (no_connect
  (at 139.7 62.23))
 (no_connect
  (at 139.7 64.77))
 (no_connect
  (at 139.7 67.31))
 (no_connect
  (at 139.7 69.85))
 (no_connect
  (at 139.7 72.39))
 (no_connect
  (at 139.7 74.93))
 (no_connect
  (at 119.38 133.35))
 (no_connect
  (at 119.38 135.89))
 (no_connect
  (at 119.38 138.43))
 (no_connect
  (at 139.7 133.35))
 (no_connect
  (at 139.7 135.89))
 (no_connect
  (at 139.7 138.43))
 (sheet_instances
  (path ""
   (page "1")))
 (embedded_fonts no))
